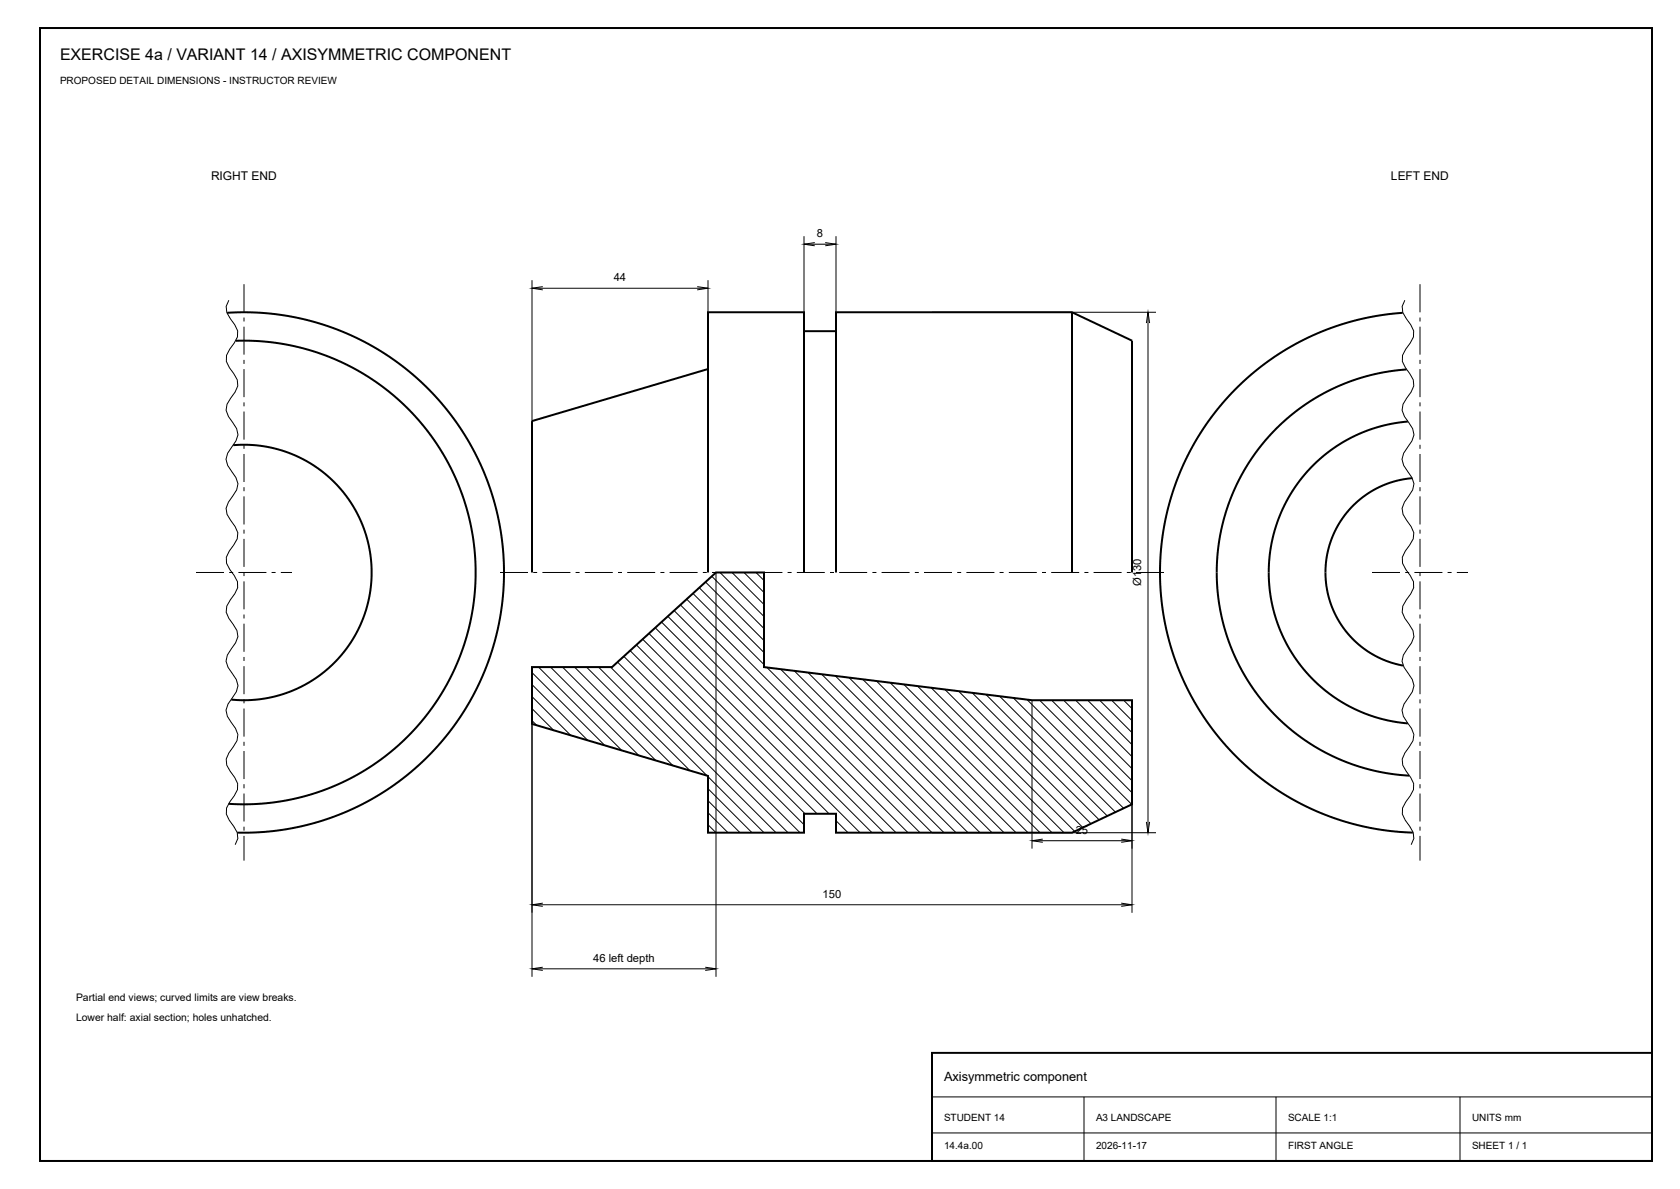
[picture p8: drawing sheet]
<svg xmlns="http://www.w3.org/2000/svg" width="420mm" height="297mm" viewBox="0 0 420 297" stroke-linecap="round" stroke-linejoin="round" font-family="sans-serif">
<g fill="none" stroke="#000" stroke-width=".5">
<path d="M10 7h403v283h-403zM56.8 78.1l6.6-.1 6.5 .6 6.4 1.2 6.4 1.9 6.1 2.5 5.7 3.1 5.4 3.6 5 4.2 4.7 4.7 4.1 5.1 3.6 5.6 2.9 5.8 2.4 6 1.8 6.4 1.1 6.5 .5 6.5-.2 6.7-.9 6.4-1.5 6.3-2.2 6.3-2.7 5.9-3.4 5.7-3.9 5.2-4.4 4.9-5 4.5-5.2 3.8-5.7 3.3-6 2.7-6.1 2.1-6.4 1.5-6.4 .8-6.7 .2M177 78v65M201 78v65M209 78v65M268 78v65M350.7 78.1l-6.1 .7-6.1 1.3-5.9 1.9-5.7 2.4-5.4 2.9-5.2 3.5-4.8 3.9-4.4 4.4-3.9 4.7-3.6 5.1-2.9 5.4-2.5 5.7-1.9 5.8-1.4 6.2-.7 6.2-.2 6.1 .4 6.2 1 6.1 1.6 6 2.1 5.7 2.8 5.7 3.1 5.2 3.8 5 4.1 4.6 4.6 4.2 4.9 3.7 5.3 3.3 5.5 2.7 5.8 2.2 5.9 1.6 6.2 1 6.1 .5M59 85.1l5.7 .1 5.9 .7 5.8 1.3 5.5 1.8 5.4 2.4 5.1 3 4.8 3.4 4.3 3.9 4 4.2 3.5 4.7 3.1 5.1 2.4 5.2 2 5.6 1.4 5.6 .8 5.9 .2 5.9-.4 5.9-1 5.8-1.5 5.6-2.2 5.5-2.6 5.2-3.2 5-3.7 4.6-4.1 4.1-4.5 3.8-4.8 3.2-5.1 2.7-5.5 2.3-5.6 1.7-5.8 1.1-5.9 .5-5.9-.1M351.6 92.3l-4.7 .5-4.7 1-4.6 1.5-4.4 1.8-4.2 2.3-4 2.6-3.8 3-3.4 3.4-3.1 3.7-2.8 3.9-2.3 4.2-2 4.4-1.5 4.5-1.1 4.7-.6 4.7-.2 4.9 .3 4.9 .7 4.7 1.1 4.7 1.6 4.5 2 4.3 2.5 4.1 2.8 3.9 3.1 3.6 3.5 3.3 3.7 3 4.1 2.6 4.2 2.2 4.5 1.8 4.5 1.3 4.7 1 4.8 .4M58.3 111.2l3.3-.1 3.3 .2 3.3 .6 3.2 .9 3.1 1.3 2.9 1.5 2.7 1.8 2.6 2.2 2.3 2.3 2 2.6 1.8 2.9 1.5 2.9 1.1 3.1 .9 3.3 .5 3.2 .1 3.4-.2 3.3-.5 3.2-.9 3.2-1.2 3.1-1.5 3-1.9 2.8-2.1 2.5-2.3 2.4-2.6 2.1-2.7 1.7-3 1.5-3.1 1.2-3.2 .9-3.3 .5-3.3 .2-3.3-.2M352 105.3l-3.5 .4-3.5 .8-3.3 1.1-3.2 1.4-3.1 1.6-2.9 2-2.7 2.2-2.6 2.5-2.2 2.7-2 2.9-1.8 3.1-1.4 3.2-1.1 3.3-.9 3.5-.5 3.4-.1 3.6 .1 3.6 .5 3.4 .9 3.5 1.1 3.3 1.4 3.2 1.8 3.1 2 2.9 2.2 2.7 2.5 2.4 2.7 2.2 2.9 2 3.1 1.7 3.2 1.4 3.4 1.1 3.5 .8 3.5 .4M353.1 119.4l-4.2 .8-4 1.4-3.6 2.2-3.3 2.8-2.6 3.2-2.1 3.8-1.3 4-.6 4.2 .2 4.3 .9 4.2 1.7 3.9 2.3 3.5 2.9 3.1 3.4 2.5 3.8 1.8 4.2 1.2"/>
<path d="M133 143v-37.8l44-13v-14.2h24v4.7h8v-4.7h59l15 7.1v57.9M133 166.6h20l26-23.6h12v23.6l67 8.3h25v26l-15 7.1h-59v-4.7h-8v4.7h-24v-14.2l-44-13zM233 263h180v27h-180z"/>
</g>
<g fill="none" stroke="#000" stroke-width=".25">
<path d="M201 59v19M209 59v19M57.2 75l-.7 1.5 .2 1.6 2 3 .7 1.5v1.6l-2.8 4.6v1.5l.7 1.5 2 3.1 .2 1.5-.7 1.5-2 3.1-.3 1.5 .6 1.5 2.1 3.1 .3 1.5-.5 1.5-1.1 1.6a4 4 0 0 0 0 6.1l1.1 1.5 .5 1.5-.3 1.6-2.1 3-.6 1.6 .3 1.5 2 3 .7 1.6-.2 1.5-2 3.1-.7 1.5v1.5l2.8 4.6v1.5l-.7 1.5-2 3.1-.2 1.5 .7 1.6 2 3 .3 1.5-.6 1.6-2.1 3-.3 1.6 .5 1.5 1.1 1.5a4 4 0 0 1 0 6.1l-1.1 1.6-.5 1.5 .3 1.5 2.1 3.1 .6 1.5-.3 1.5-2 3.1-.7 1.5 .2 1.5 2 3.1 .7 1.5v1.5l-2.8 4.6v1.6l.7 1.5 2 3 .2 1.6-.7 1.5M133 70v35.2M133 72h44M135.7 71.6l-2.7 .4 2.7 .4M174.3 71.6l2.7 .4-2.7 .4M177 70v8M201 61h8M203.7 60.6l-2.7 .4 2.7 .4M206.3 60.6l2.7 .4-2.7 .4M233 78h56"/>
<path d="M287 78v130M351.2 75l-.7 1.5 .2 1.6 2 3 .7 1.5v1.6l-2.8 4.6v1.5l.7 1.5 2 3.1 .2 1.5-.7 1.5-2 3.1-.3 1.5 .6 1.5 2.1 3.1 .3 1.5-.5 1.5-1.1 1.6a4 4 0 0 0 0 6.1l1.1 1.5 .5 1.5-.3 1.6-2.1 3-.6 1.6 .3 1.5 2 3 .7 1.6-.2 1.5-2 3.1-.7 1.5v1.5l2.8 4.6v1.5l-.7 1.5-2 3.1-.2 1.5 .7 1.6 2 3 .3 1.5-.6 1.6-2.1 3-.3 1.6 .5 1.5 1.1 1.5a4 4 0 0 1 0 6.1l-1.1 1.6-.5 1.5 .3 1.5 2.1 3.1 .6 1.5-.3 1.5-2 3.1-.7 1.5 .2 1.5 2 3.1 .7 1.5v1.5l-2.8 4.6v1.6l.7 1.5 2 3 .2 1.6-.7 1.5M286.6 80.7l.4-2.7 .4 2.7M160.7 159.7l43.6 43.6M162.2 158.2l45.1 45.1M163.8 156.8l51.2 51.2M165.4 155.4l52.6 52.6M167 154l54 54M168.5 152.5l55.5 55.5M170.1 151.1l56.9 56.9M171.7 149.7l58.3 58.3M173.2 148.2l17.8 17.8"/>
<path d="M174.8 146.8l16.2 16.2M176.4 145.4l14.6 14.6M178 144l13 13M179 143v101M180 143l11 11M183 143l8 8M186 143l5 5M189 143l2 2M133 168l18.2 18.2M133 171l13.9 13.9M133 174l9.7 9.7M133 177l5.4 5.4"/>
<path d="M134.6 166.6l20.9 20.9M137.6 166.6l22.1 22.1M140.6 166.6l23.4 23.4M143.6 166.6l24.6 24.6M146.6 166.6l25.9 25.9M149.6 166.6l27.1 27.1M152.6 166.6l41.4 41.4M154.4 165.4l42.6 42.6M156 164l44 44M157.5 162.5l43.5 43.5M159.1 161.1l42.2 42.2M191.7 166.7l41.3 41.3h56"/>
<path d="M195.1 167.1l40.9 40.9M198.6 167.6l40.4 40.4M202 168l40 40M205.4 168.4l39.6 39.6M208.8 168.8l39.2 39.2M212.3 169.3l38.7 38.7M215.7 169.7l38.3 38.3M219.1 170.1l37.9 37.9M222.5 170.5l37.5 37.5M226 171l37 37M229.4 171.4l36.6 36.6M232.8 171.8l35.9 35.9"/>
<path d="M236.2 172.2l34.5 34.5M239.6 172.6l33.2 33.2M243.1 173.1l31.7 31.7M246.5 173.5l30.3 30.3M249.9 173.9l29 29M253.3 174.3l27.6 27.6M256.8 174.8l26.1 26.1M258 174.9v37.1M259.9 174.9l23.1 23.1M262.9 174.9l20.1 20.1M265.9 174.9l17.1 17.1M268.9 174.9l14.1 14.1"/>
<path d="M271.9 174.9l11.1 11.1M274.9 174.9l8.1 8.1M277.9 174.9l5.1 5.1M280.9 174.9l2.1 2.1M283 174.9v53.1M133 180l1.2 1.2M133 180.8v63.2M177 194l14 14M177 197l11 11M177 200l8 8M177 203l5 5M177 206l2 2"/>
<path d="M209 205l3 3M258 210h25M260.7 209.6l-2.7 .4 2.7 .4M280.3 209.6l2.7 .4-2.7 .4M286.6 205.3l.4 2.7 .4-2.7M133 226h150M135.7 225.6l-2.7 .4 2.7 .4M280.3 225.6l2.7 .4-2.7 .4M133 242h46M135.7 241.6l-2.7 .4 2.7 .4M176.3 241.6l2.7 .4-2.7 .4M233 274h180"/>
<path d="M271 274v16M319 274v16M365 274v16M233 283h180"/>
</g>
<path d="M61 71v144M355 71v144M49 143h24M125 143h166M343 143h24" fill="none" stroke="#000" stroke-width=".25" stroke-dasharray="7 1.3 1 1.3" stroke-linecap="butt"/>
<text font-size="4" x="15" y="15">EXERCISE 4a / VARIANT 14 / AXISYMMETRIC COMPONENT</text>
<text font-size="3.2" x="236" y="270">Axisymmetric component</text>
<g font-size="3">
<text x="52.8" y="45">RIGHT END</text>
<text x="347.7" y="45">LEFT END</text>
</g>
<g font-size="2.8">
<text x="204.2" y="59.3">8</text>
<text x="153.4" y="70.3">44</text>
<text x="285.3" y="146.4" transform="rotate(-90 285.3 146.4)">Ø130</text>
<text x="268.9" y="208.3">25</text>
<text x="205.7" y="224.3">150</text>
<text x="148.3" y="240.3">46 left depth</text>
</g>
<g font-size="2.6">
<text x="19" y="250">Partial end views; curved limits are view breaks.</text>
<text x="19" y="255">Lower half: axial section; holes unhatched.</text>
</g>
<g font-size="2.5">
<text x="15" y="21">PROPOSED DETAIL DIMENSIONS - INSTRUCTOR REVIEW</text>
<text x="236" y="280">STUDENT 14</text>
<text x="274" y="280">A3 LANDSCAPE</text>
<text x="322" y="280">SCALE 1:1</text>
<text x="368" y="280">UNITS mm</text>
<text x="236" y="287">14.4a.00</text>
<text x="274" y="287">2026-11-17</text>
<text x="322" y="287">FIRST ANGLE</text>
<text x="368" y="287">SHEET 1 / 1</text>
</g>
</svg>
